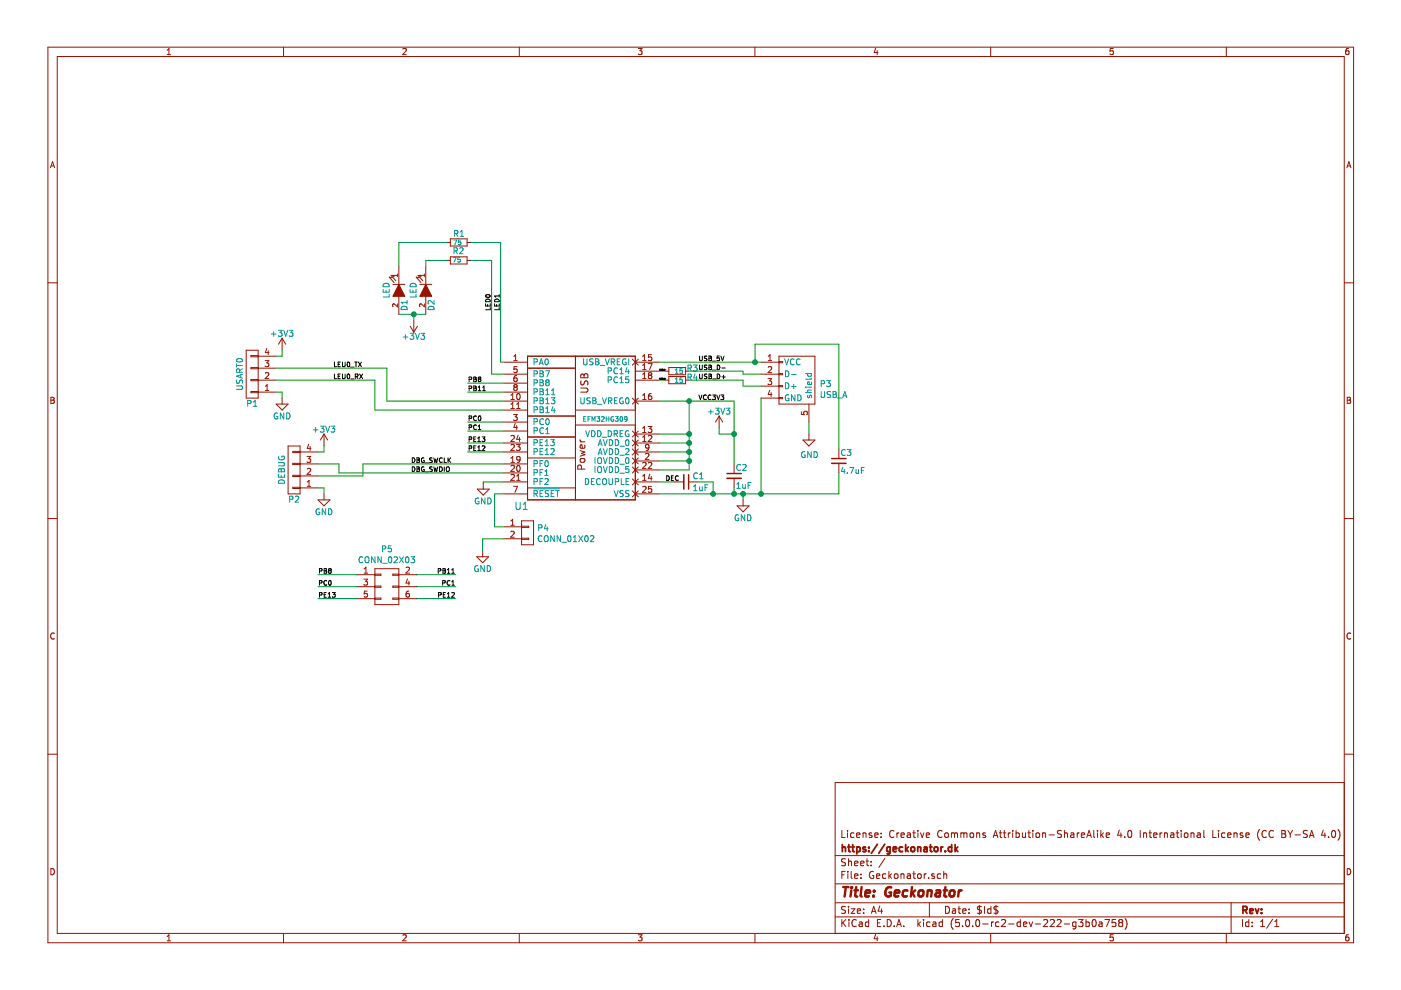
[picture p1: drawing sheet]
EESchema Schematic File Version 4
LIBS:Geckonator-cache
EELAYER 26 0
EELAYER END
$Descr A4 11693 8268
encoding utf-8
Sheet 1 1
Title "Geckonator"
Date "$Id$"
Rev ""
Comp "https://geckonator.dk"
Comment1 "License: Creative Commons Attribution-ShareAlike 4.0 International License (CC BY-SA 4.0)"
Comment2 ""
Comment3 ""
Comment4 ""
$EndDescr
$Comp
L device:C_Small C2
U 1 1
P 6125 3975
F 0 "C2" H 6135 4045 50  0000 L CNN
F 1 "1uF" H 6135 3895 50  0000 L CNN
F 2 "Capacitors_SMD:C_0805_HandSoldering" H 6125 3975 50  0001 C CNN
F 3 "" H 6125 3975 50  0000 C CNN
	1    6125 3975
	1    0    0    -1  
$EndComp
$Comp
L power:GND #PWR01
U 1 1
P 6200 4175
F 0 "#PWR01" H 6200 3925 50  0001 C CNN
F 1 "GND" H 6200 4025 50  0000 C CNN
F 2 "" H 6200 4175 50  0000 C CNN
F 3 "" H 6200 4175 50  0000 C CNN
	1    6200 4175
	1    0    0    -1  
$EndComp
$Comp
L device:C_Small C3
U 1 1
P 7000 3850
F 0 "C3" H 7010 3920 50  0000 L CNN
F 1 "4.7uF" H 7010 3770 50  0000 L CNN
F 2 "Capacitors_SMD:C_0805_HandSoldering" H 7000 3850 50  0001 C CNN
F 3 "" H 7000 3850 50  0000 C CNN
	1    7000 3850
	1    0    0    -1  
$EndComp
$Comp
L device:C_Small C1
U 1 1
P 5725 4025
F 0 "C1" V 5675 4075 50  0000 L CNN
F 1 "1uF" V 5775 4075 50  0000 L CNN
F 2 "Capacitors_SMD:C_0805_HandSoldering" H 5725 4025 50  0001 C CNN
F 3 "" H 5725 4025 50  0000 C CNN
	1    5725 4025
	0    1    1    0   
$EndComp
Text Label 5825 3100 0    39   ~ 0
USB_D-
Text Label 5825 3175 0    39   ~ 0
USB_D+
Text Label 5825 3350 0    39   ~ 0
VCC3V3
Text Label 5825 3025 0    39   ~ 0
USB_5V
$Comp
L device:R_Small R3
U 1 1
P 5650 3100
F 0 "R3" V 5625 3175 50  0000 L CNN
F 1 "15" V 5725 3075 39  0000 L CNN
F 2 "Resistors_SMD:R_0805_HandSoldering" H 5650 3100 50  0001 C CNN
F 3 "" H 5650 3100 50  0000 C CNN
	1    5650 3100
	0    1    1    0   
$EndComp
$Comp
L device:R_Small R4
U 1 1
P 5650 3175
F 0 "R4" V 5625 3250 50  0000 L CNN
F 1 "15" V 5575 3150 39  0000 L CNN
F 2 "Resistors_SMD:R_0805_HandSoldering" H 5650 3175 50  0001 C CNN
F 3 "" H 5650 3175 50  0000 C CNN
	1    5650 3175
	0    1    1    0   
$EndComp
$Comp
L Geckonator-rescue:CONN_01X04 P2
U 1 1
P 2450 3925
F 0 "P2" H 2450 4175 50  0000 C CNN
F 1 "DEBUG" V 2550 3925 50  0000 C CNN
F 2 "Socket_Strips:Socket_Strip_Straight_1x04" H 2450 3925 50  0001 C CNN
F 3 "" H 2450 3925 50  0000 C CNN
	1    2450 3925
	-1   0    0    1   
$EndComp
Text Label 3425 3875 0    39   ~ 0
DBG_SWCLK
Text Label 3425 3950 0    39   ~ 0
DBG_SWDIO
$Comp
L power:GND #PWR02
U 1 1
P 2700 4125
F 0 "#PWR02" H 2700 3875 50  0001 C CNN
F 1 "GND" H 2700 3975 50  0000 C CNN
F 2 "" H 2700 4125 50  0000 C CNN
F 3 "" H 2700 4125 50  0000 C CNN
	1    2700 4125
	1    0    0    -1  
$EndComp
$Comp
L power:+3V3 #PWR03
U 1 1
P 6000 3575
F 0 "#PWR03" H 6000 3425 50  0001 C CNN
F 1 "+3V3" H 6000 3715 50  0000 C CNN
F 2 "" H 6000 3575 50  0000 C CNN
F 3 "" H 6000 3575 50  0000 C CNN
	1    6000 3575
	1    0    0    -1  
$EndComp
$Comp
L power:+3V3 #PWR04
U 1 1
P 2700 3725
F 0 "#PWR04" H 2700 3575 50  0001 C CNN
F 1 "+3V3" H 2700 3865 50  0000 C CNN
F 2 "" H 2700 3725 50  0000 C CNN
F 3 "" H 2700 3725 50  0000 C CNN
	1    2700 3725
	1    0    0    -1  
$EndComp
$Comp
L Geckonator-rescue:LED D1
U 1 1
P 3325 2425
F 0 "D1" H 3450 2475 50  0000 C CNN
F 1 "LED" H 3325 2325 50  0000 C CNN
F 2 "LEDs:LED_0805" H 3325 2425 50  0001 C CNN
F 3 "" H 3325 2425 50  0000 C CNN
	1    3325 2425
	0    1    1    0   
$EndComp
$Comp
L Geckonator-rescue:LED D2
U 1 1
P 3550 2425
F 0 "D2" H 3675 2475 50  0000 C CNN
F 1 "LED" H 3550 2325 50  0000 C CNN
F 2 "LEDs:LED_0805" H 3550 2425 50  0001 C CNN
F 3 "" H 3550 2425 50  0000 C CNN
	1    3550 2425
	0    1    1    0   
$EndComp
$Comp
L device:R_Small R2
U 1 1
P 3825 2175
F 0 "R2" V 3900 2125 50  0000 L CNN
F 1 "75" V 3825 2150 39  0000 L CNN
F 2 "Resistors_SMD:R_0805_HandSoldering" H 3825 2175 50  0001 C CNN
F 3 "" H 3825 2175 50  0000 C CNN
	1    3825 2175
	0    -1   -1   0   
$EndComp
$Comp
L device:R_Small R1
U 1 1
P 3825 2025
F 0 "R1" V 3750 1975 50  0000 L CNN
F 1 "75" V 3825 1975 39  0000 L CNN
F 2 "Resistors_SMD:R_0805_HandSoldering" H 3825 2025 50  0001 C CNN
F 3 "" H 3825 2025 50  0000 C CNN
	1    3825 2025
	0    1    1    0   
$EndComp
$Comp
L Geckonator-rescue:CONN_01X04 P1
U 1 1
P 2100 3125
F 0 "P1" H 2100 3375 50  0000 C CNN
F 1 "USART0" V 2200 3125 50  0000 C CNN
F 2 "Socket_Strips:Socket_Strip_Straight_1x04" H 2100 3125 50  0001 C CNN
F 3 "" H 2100 3125 50  0000 C CNN
	1    2100 3125
	-1   0    0    1   
$EndComp
$Comp
L power:GND #PWR05
U 1 1
P 2350 3325
F 0 "#PWR05" H 2350 3075 50  0001 C CNN
F 1 "GND" H 2350 3175 50  0000 C CNN
F 2 "" H 2350 3325 50  0000 C CNN
F 3 "" H 2350 3325 50  0000 C CNN
	1    2350 3325
	1    0    0    -1  
$EndComp
$Comp
L power:+3V3 #PWR06
U 1 1
P 2350 2925
F 0 "#PWR06" H 2350 2775 50  0001 C CNN
F 1 "+3V3" H 2350 3065 50  0000 C CNN
F 2 "" H 2350 2925 50  0000 C CNN
F 3 "" H 2350 2925 50  0000 C CNN
	1    2350 2925
	1    0    0    -1  
$EndComp
Text Label 2775 3075 0    39   ~ 0
LEU0_TX
Text Label 2775 3175 0    39   ~ 0
LEU0_RX
Text Label 5550 4025 0    39   ~ 0
DEC
Text Label 4175 2600 1    39   ~ 0
LED1
Text Label 4100 2600 1    39   ~ 0
LED0
Text Label 5500 3100 0    8    ~ 0
RUSB_D-
Text Label 5500 3175 0    8    ~ 0
RUSB_D+
$Comp
L power:+3V3 #PWR07
U 1 1
P 3450 2675
F 0 "#PWR07" H 3450 2525 50  0001 C CNN
F 1 "+3V3" H 3450 2815 50  0000 C CNN
F 2 "" H 3450 2675 50  0000 C CNN
F 3 "" H 3450 2675 50  0000 C CNN
	1    3450 2675
	-1   0    0    1   
$EndComp
$Comp
L efm32hg309:EFM32HG309 U1
U 1 1
P 4400 4175
F 0 "U1" H 4350 4125 60  0000 C CNN
F 1 "EFM32HG309" H 5050 4850 39  0000 C CNN
F 2 "Housings_DFN_QFN:QFN-24-1EP_5x5mm_Pitch0.65mm" H 4400 4175 60  0001 C CNN
F 3 "" H 4400 4175 60  0000 C CNN
	1    4400 4175
	1    0    0    -1  
$EndComp
Wire Wire Line
	5500 3350 5750 3350
Wire Wire Line
	5750 3625 5500 3625
Connection ~ 5750 3350
Connection ~ 5750 3625
Wire Wire Line
	6200 4125 6200 4175
Wire Wire Line
	6125 4125 6125 4075
Connection ~ 6200 4125
Wire Wire Line
	5950 4025 5950 4125
Connection ~ 6125 4125
Wire Wire Line
	6125 3350 6125 3625
Wire Wire Line
	5750 3350 5750 3625
Wire Wire Line
	5550 3100 5500 3100
Wire Wire Line
	5500 3175 5550 3175
Wire Wire Line
	5500 3025 6300 3025
Wire Wire Line
	5750 3100 6200 3100
Wire Wire Line
	6350 3125 6200 3125
Wire Wire Line
	6200 3125 6200 3100
Wire Wire Line
	6350 3225 6200 3225
Wire Wire Line
	6200 3225 6200 3175
Wire Wire Line
	6200 3175 5750 3175
Wire Wire Line
	5500 4125 5950 4125
Wire Wire Line
	7000 4125 7000 3950
Wire Wire Line
	7000 3750 7000 2875
Wire Wire Line
	7000 2875 6300 2875
Wire Wire Line
	6300 2875 6300 3025
Connection ~ 6300 3025
Wire Wire Line
	5750 3700 5500 3700
Wire Wire Line
	5750 3775 5500 3775
Connection ~ 5750 3700
Wire Wire Line
	5750 3850 5500 3850
Connection ~ 5750 3775
Wire Wire Line
	5750 3925 5500 3925
Connection ~ 5750 3850
Wire Wire Line
	5500 4025 5625 4025
Wire Wire Line
	5825 4025 5950 4025
Connection ~ 5950 4125
Wire Wire Line
	3025 3875 4200 3875
Wire Wire Line
	2825 3950 4200 3950
Wire Wire Line
	2650 4075 2700 4075
Wire Wire Line
	2700 4075 2700 4125
Wire Wire Line
	2650 3775 2700 3775
Wire Wire Line
	2700 3775 2700 3725
Wire Wire Line
	6000 3575 6000 3625
Wire Wire Line
	6000 3625 6125 3625
Connection ~ 6125 3625
Wire Wire Line
	6350 3325 6350 4125
Connection ~ 6350 4125
Wire Wire Line
	3450 2675 3450 2625
Wire Wire Line
	3325 2625 3450 2625
Connection ~ 3450 2625
Wire Wire Line
	3725 2175 3550 2175
Wire Wire Line
	3550 2175 3550 2225
Wire Wire Line
	3725 2025 3325 2025
Wire Wire Line
	3325 2025 3325 2225
Wire Wire Line
	2300 3275 2350 3275
Wire Wire Line
	2350 3275 2350 3325
Wire Wire Line
	2300 2975 2350 2975
Wire Wire Line
	2350 2975 2350 2925
Wire Wire Line
	4175 2025 4175 3025
Wire Wire Line
	4175 2025 3925 2025
Wire Wire Line
	4100 3125 4100 2175
Wire Wire Line
	4100 2175 3925 2175
Wire Wire Line
	2825 3950 2825 3875
Wire Wire Line
	2825 3875 2650 3875
Wire Wire Line
	3025 3875 3025 3975
Wire Wire Line
	3025 3975 2650 3975
Wire Wire Line
	3225 3350 4200 3350
Wire Wire Line
	3225 3350 3225 3075
Wire Wire Line
	3125 3425 4200 3425
Wire Wire Line
	3125 3425 3125 3175
Wire Wire Line
	4175 3025 4200 3025
Wire Wire Line
	4100 3125 4200 3125
$Comp
L power:GND #PWR08
U 1 1
P 4030 4035
F 0 "#PWR08" H 4030 3785 50  0001 C CNN
F 1 "GND" H 4030 3885 50  0000 C CNN
F 2 "" H 4030 4035 50  0000 C CNN
F 3 "" H 4030 4035 50  0000 C CNN
	1    4030 4035
	1    0    0    -1  
$EndComp
Wire Wire Line
	4200 4025 4030 4025
Wire Wire Line
	4030 4025 4030 4035
$Comp
L Geckonator-rescue:USB_A P3
U 1 1
P 6650 3225
F 0 "P3" V 6630 3413 50  0000 L CNN
F 1 "USB_A" V 6721 3413 50  0000 L CNN
F 2 "Connectors:Molex_0480372200_USB-A_PCB_Male_NO_SLOT" V 6600 3125 50  0001 C CNN
F 3 "" V 6600 3125 50  0000 C CNN
	1    6650 3225
	0    1    1    0   
$EndComp
$Comp
L Geckonator-rescue:CONN_01X02 P4
U 1 1
P 4400 4450
F 0 "P4" H 4478 4491 50  0000 L CNN
F 1 "CONN_01X02" H 4478 4400 50  0000 L CNN
F 2 "Pin_Headers:Pin_Header_Straight_1x02" H 4400 4450 50  0001 C CNN
F 3 "" H 4400 4450 50  0000 C CNN
	1    4400 4450
	1    0    0    -1  
$EndComp
$Comp
L power:GND #PWR09
U 1 1
P 4025 4600
F 0 "#PWR09" H 4025 4350 50  0001 C CNN
F 1 "GND" H 4025 4450 50  0000 C CNN
F 2 "" H 4025 4600 50  0000 C CNN
F 3 "" H 4025 4600 50  0000 C CNN
	1    4025 4600
	1    0    0    -1  
$EndComp
Wire Wire Line
	4200 4500 4025 4500
Wire Wire Line
	4025 4500 4025 4600
Wire Wire Line
	4200 4400 4125 4400
Wire Wire Line
	4125 4400 4125 4125
Wire Wire Line
	4125 4125 4200 4125
Wire Wire Line
	3125 3175 2300 3175
Wire Wire Line
	3225 3075 2300 3075
$Comp
L Geckonator-rescue:CONN_02X03 P5
U 1 1
P 3225 4900
F 0 "P5" H 3225 5215 50  0000 C CNN
F 1 "CONN_02X03" H 3225 5124 50  0000 C CNN
F 2 "Connectors:CONN_2x3_SMD_PADS" H 3225 3700 50  0001 C CNN
F 3 "" H 3225 3700 50  0000 C CNN
	1    3225 4900
	1    0    0    -1  
$EndComp
Wire Wire Line
	4200 3200 3900 3200
Wire Wire Line
	4200 3275 3900 3275
Wire Wire Line
	4200 3525 3900 3525
Wire Wire Line
	4200 3600 3900 3600
Wire Wire Line
	4200 3700 3900 3700
Wire Wire Line
	4200 3775 3900 3775
Text Label 3900 3200 0    39   ~ 0
PB8
Text Label 3900 3275 0    39   ~ 0
PB11
Text Label 3900 3525 0    39   ~ 0
PC0
Text Label 3900 3600 0    39   ~ 0
PC1
Text Label 3900 3700 0    39   ~ 0
PE13
Text Label 3900 3775 0    39   ~ 0
PE12
Wire Wire Line
	2975 4800 2650 4800
Wire Wire Line
	3475 4800 3800 4800
Wire Wire Line
	3475 4900 3800 4900
Wire Wire Line
	3475 5000 3800 5000
Wire Wire Line
	2975 4900 2650 4900
Wire Wire Line
	2975 5000 2650 5000
Text Label 2650 4800 0    39   ~ 0
PB8
Text Label 3800 4800 2    39   ~ 0
PB11
Text Label 2650 4900 0    39   ~ 0
PC0
Text Label 3800 4900 2    39   ~ 0
PC1
Text Label 2650 5000 0    39   ~ 0
PE13
Text Label 3800 5000 2    39   ~ 0
PE12
$Comp
L power:GND #PWR?
U 1 1
P 6750 3625
F 0 "#PWR?" H 6750 3375 50  0001 C CNN
F 1 "GND" H 6755 3452 50  0000 C CNN
F 2 "" H 6750 3625 50  0000 C CNN
F 3 "" H 6750 3625 50  0000 C CNN
	1    6750 3625
	1    0    0    -1  
$EndComp
Wire Wire Line
	6750 3525 6750 3625
Wire Wire Line
	5750 3350 6125 3350
Wire Wire Line
	5750 3625 5750 3700
Wire Wire Line
	6200 4125 6350 4125
Wire Wire Line
	6125 4125 6200 4125
Wire Wire Line
	6300 3025 6350 3025
Wire Wire Line
	5750 3700 5750 3775
Wire Wire Line
	5750 3775 5750 3850
Wire Wire Line
	5750 3850 5750 3925
Wire Wire Line
	5950 4125 6125 4125
Wire Wire Line
	6125 3625 6125 3875
Wire Wire Line
	6350 4125 7000 4125
Wire Wire Line
	3450 2625 3550 2625
$EndSCHEMATC
